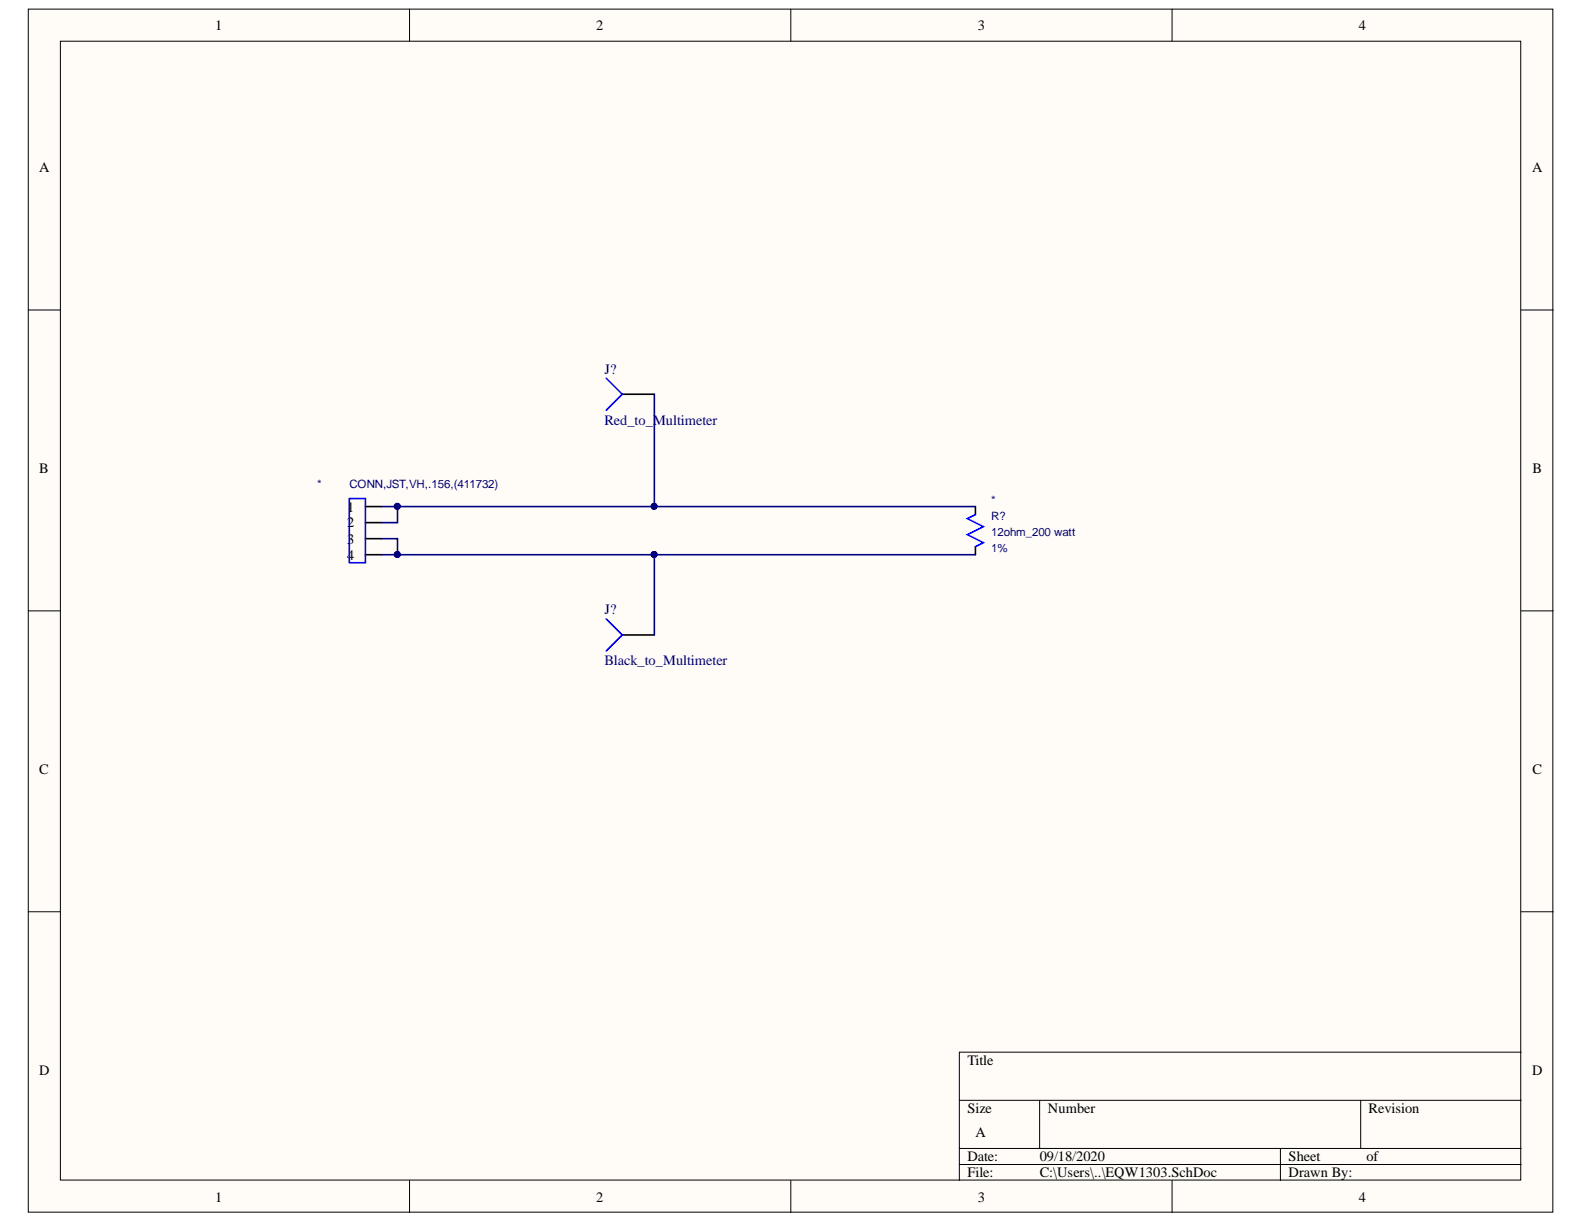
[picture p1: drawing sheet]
<svg xmlns="http://www.w3.org/2000/svg" width="279mm" height="216mm" viewBox="0 0 279 216" stroke-linecap="round" stroke-linejoin="round" font-family="sans-serif">
<g fill="#fffcf8" stroke="#000" stroke-width=".18">
<path d="M5 1.6h268.9v212.2h-268.9z"/>
<path d="M10.7 7.3h257.5v200.9h-257.5z"/>
</g>
<g fill="none" stroke="#000" stroke-width=".18">
<path d="M72.2 1.6v5.7M139.5 1.6v5.7M206.7 1.6v5.7M5 54.7h5.7M268.3 54.7h5.7M5 107.8h5.7M268.3 107.8h5.7M5 160.8h5.7M268.3 160.8h5.7M169.2 194.1h99.1M183.4 194.1v8.5M240 194.1v8.5"/>
<path d="M268.3 185.6h-99.1v22.6M72.2 208.2v5.7M139.5 208.2v5.7M169.2 202.6h99.1M169.2 205.4h99.1M206.7 208.2v5.7M225.9 202.6v5.6"/>
</g>
<path d="M109.8 69.5h5.6M64.5 95h2.8M64.5 97.8h2.8M64.5 89.4h2.8M64.5 92.2h2.8M172.1 89.4v1.4M172.1 96.4v1.4M109.8 112h5.6" fill="none" stroke="#000" stroke-width=".28"/>
<path d="M106.9 66.7l2.9 2.8-2.9 2.9M61.6 87.9h2.9v11.4h-2.9zM172.1 90.8l-1.5 .7 2.9 1.4-2.9 1.4 2.9 1.4-1.4 .7M106.9 109.2l2.9 2.8-2.9 2.8" fill="none" stroke="#00f" stroke-width=".28"/>
<path d="M115.4 69.5v19.9M67.3 97.8h104.8M67.3 89.4h104.8M67.3 95h2.8v2.8M70.1 89.4v2.8h-2.8M115.4 97.8v14.2" fill="none" stroke="#000080" stroke-width=".28"/>
<g fill="#000080" stroke="#000080" stroke-width=".18">
<circle cx="115.4" cy="97.8" r=".52"/>
<circle cx="70.1" cy="97.8" r=".52"/>
<circle cx="115.4" cy="89.3" r=".52"/>
<circle cx="70.1" cy="89.3" r=".52"/>
</g>
<g font-size="2.5">
<text x="38" y="5.3">1</text>
<text x="105.2" y="5.3">2</text>
<text x="172.5" y="5.3">3</text>
<text x="239.7" y="5.3">4</text>
<text x="6.9" y="30.4">A</text>
<text x="270.2" y="30.4">A</text>
<text x="6.9" y="83.5">B</text>
<text x="270.3" y="83.5">B</text>
<text x="61.2" y="95.9">3</text>
<text x="61.2" y="90.3">1</text>
<text x="61.2" y="93">2</text>
<text x="61.2" y="98.7">4</text>
<text x="6.9" y="136.6">C</text>
<text x="270.3" y="136.6">C</text>
<text x="6.9" y="189.6">D</text>
<text x="170.6" y="187.9">Title</text>
<text x="270.2" y="189.6">D</text>
<text x="170.6" y="196.4">Size</text>
<text x="184.8" y="196.4">Number</text>
<text x="241.4" y="196.4">Revision</text>
<text x="172.1" y="200.6">A</text>
<text x="170.6" y="204.9">Date:</text>
<text x="170.6" y="207.6">File:</text>
<text x="183.4" y="204.9">09/18/2020</text>
<text x="183.4" y="207.6">C:\Users\..\EQW1303.SchDoc</text>
<text x="227.3" y="204.9">Sheet</text>
<text x="227.3" y="207.6">Drawn By:</text>
<text x="241" y="204.9">of</text>
<text x="38" y="212">1</text>
<text x="105.2" y="212">2</text>
<text x="172.5" y="212">3</text>
<text x="239.7" y="212">4</text>
</g>
<g font-size="2.5" fill="#000080">
<text x="106.6" y="65.9">J?</text>
<text x="106.6" y="75">Red_to_Multimeter</text>
<text x="106.6" y="108.3">J?</text>
<text x="106.6" y="117.4">Black_to_Multimeter</text>
</g>
<g font-size="2" fill="#000080">
<text x="56" y="86.1">*</text>
<text x="61.6" y="86.1">CONN,JST,VH,.156,(411732)</text>
<text x="174.9" y="88.9">*</text>
<text x="174.9" y="94.6">12ohm_200 watt</text>
<text x="174.9" y="91.8">R?</text>
<text x="174.9" y="97.4">1%</text>
</g>
</svg>
